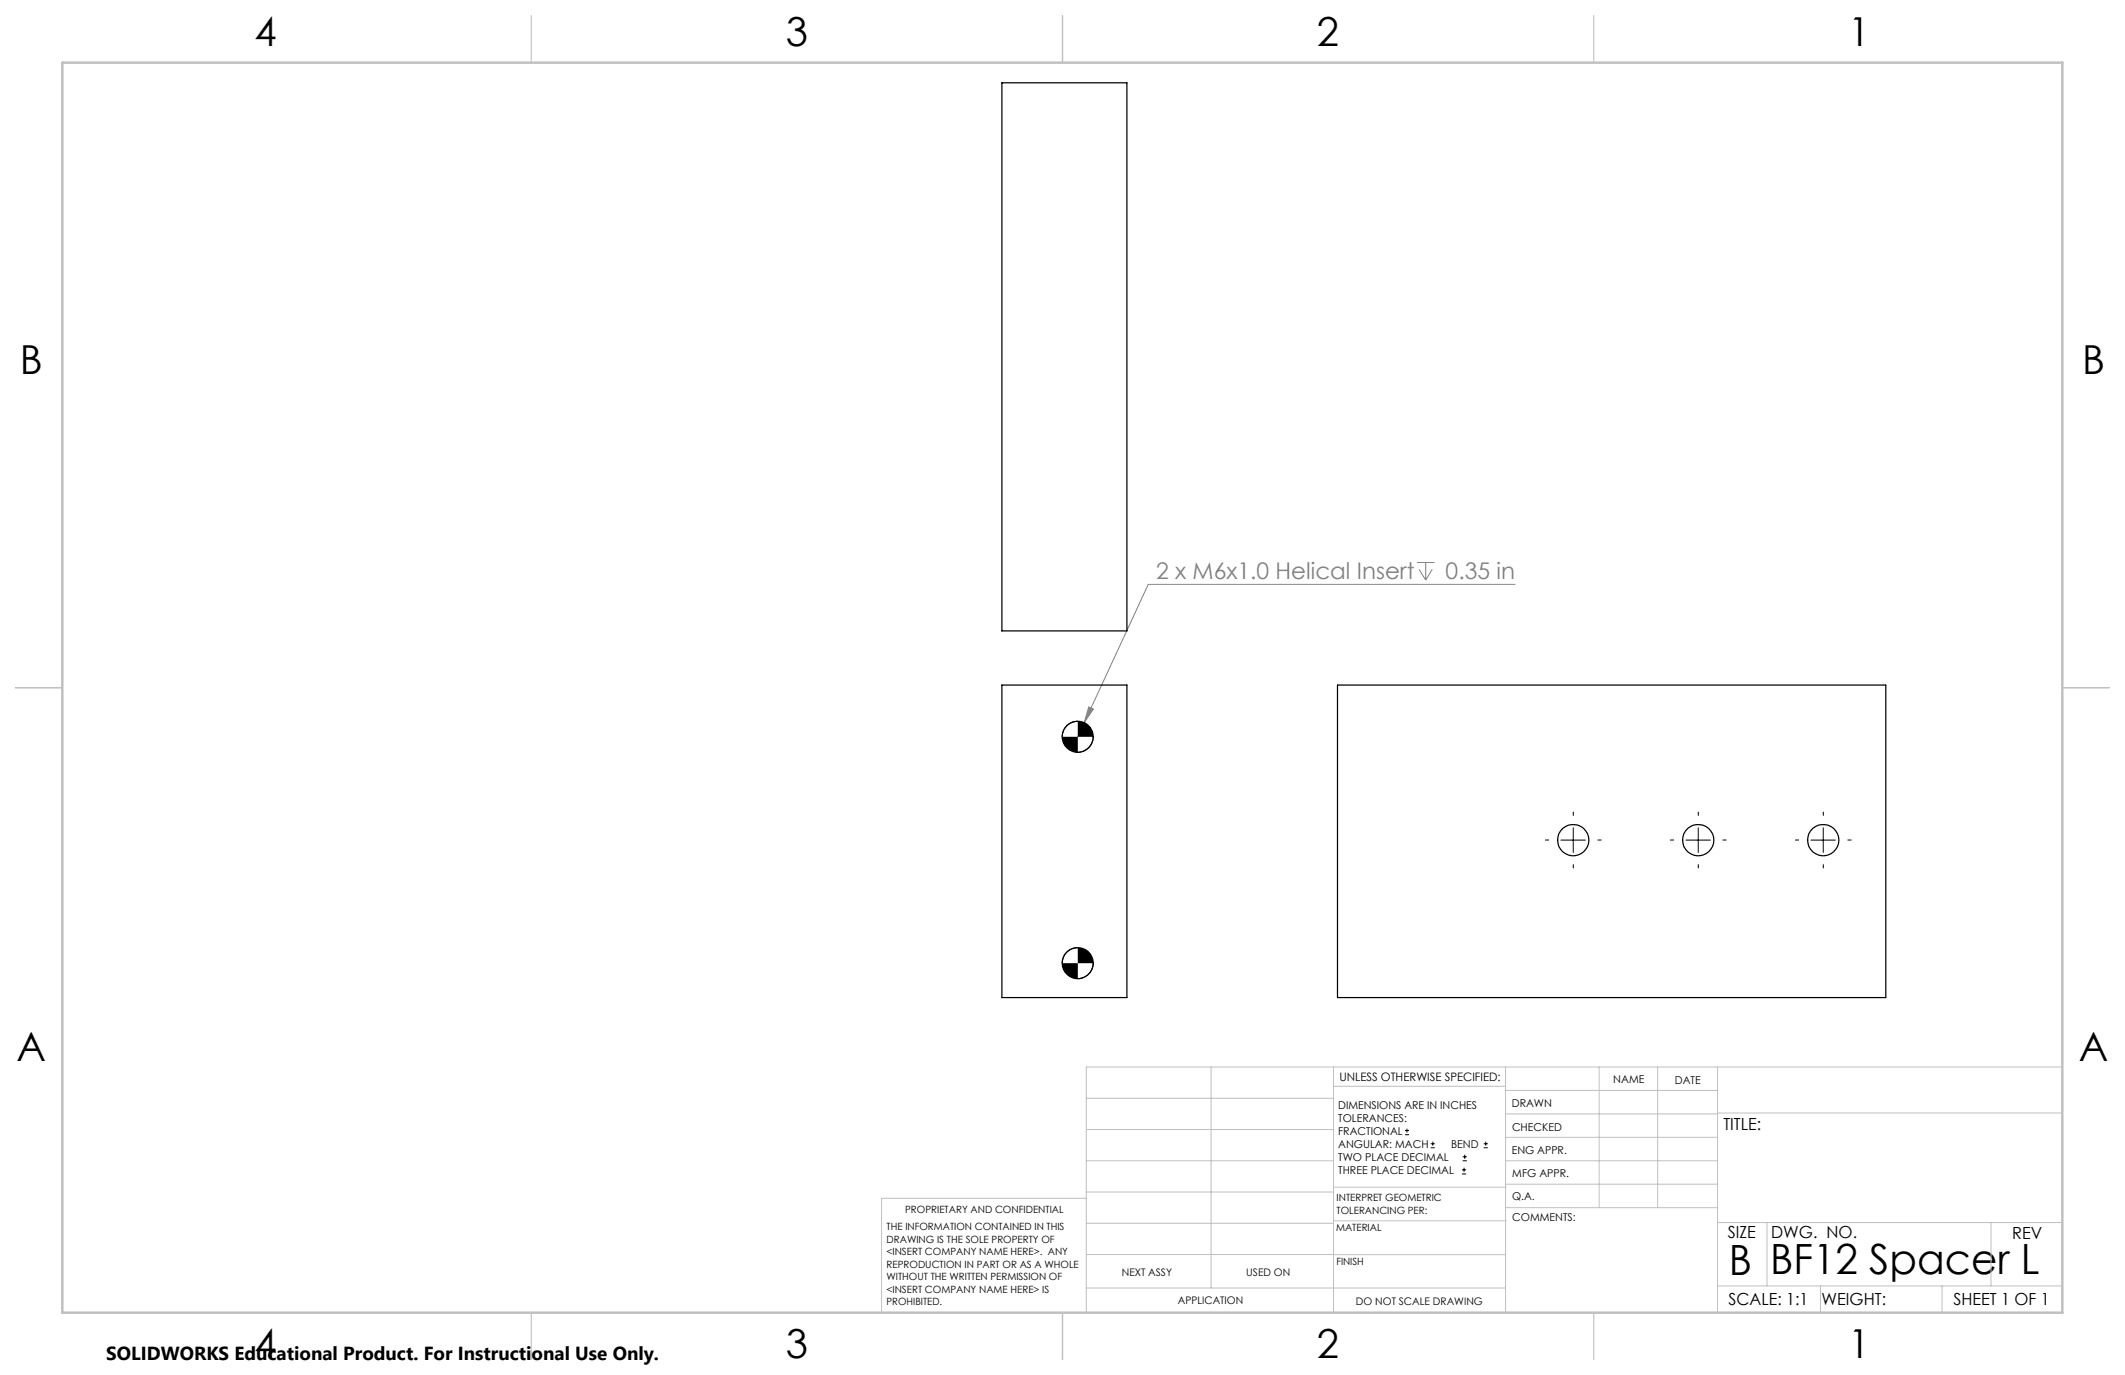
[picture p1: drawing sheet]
<svg xmlns="http://www.w3.org/2000/svg" width="432mm" height="279mm" viewBox="0 0 432 279" stroke-linecap="round" stroke-linejoin="round" font-family="sans-serif">
<path d="M287.9 114.3h3.6M288.4 115.7l1.3 2.2M289.7 114.3v3.6M291 115.7l-1.3 2.2M307.9 118.7h-74.6l-15.6 33.9M221.2 143.7l1 .4-1.9 2.8z" fill="none" stroke="#808080" stroke-width=".2"/>
<g fill="none" stroke="#000" stroke-width=".2">
<path d="M219 146.5a3.2 3.2 0 0 0-3.2 3.2M222.1 149.7a3.2 3.2 0 0 1-3.1 3.2M317.2 170.7h5M319.7 168.2v5M342.6 170.7h5M345.1 168.2v5M368 170.7h5M370.5 168.2v5M219 192.5a3.2 3.2 0 0 0-3.2 3.2M222.1 195.7a3.2 3.2 0 0 1-3.1 3.2M285.5 230.6h.8M285.5 229.7h.8"/>
<path d="M285.9 229.3v.9M290.7 233.2h.8M290.7 232.4h.8M291.1 232v.8M297.1 238.5h.8M297.1 237.7h.8M297.2 235.9h.9M297.2 235.1h.9M297.5 237.3v.8M297.6 234.6v.9M301.5 233.2h.8M301.5 232.4h.8"/>
<path d="M301.9 232v.8"/>
</g>
<path d="M314.7 170.7h-.7M319.7 165.7v-.7M319.7 175.7v.7M324.7 170.7h.7M340.1 170.7h-.7M345.1 165.7v-.7M345.1 175.7v.7M350.1 170.7h.7M365.5 170.7h-.7M370.5 165.7v-.7M370.5 175.7v.7M375.5 170.7h.7" fill="none" stroke="#000" stroke-width=".2" stroke-dasharray="15.2 1.3 1.3 1.3"/>
<g fill="none" stroke="#c0c0c0" stroke-width=".2">
<path d="M246.1 216.8v44.9M271 216.8v49.9M305.9 216.8v49.9M324.9 216.8v28.6M336.8 216.8v28.6M349 216.8v49.9M419.1 216.8h-198.4v49.9M220.7 235.9h50.3M220.7 229.5h50.3M220.7 223.2h50.3M271 220.7h34.9M305.9 231.1h43.1"/>
<path d="M305.9 226.3h43.1M305.9 221.6h43.1M305.9 235.9h43.1M349 226.2h70.1M220.7 248.6h50.3M220.7 242.2h50.3M220.7 254.9h50.3M220.7 243.5h-41.6v23.2M271 255h34.9M271 248.1h35M271 241.2h35M305.9 240.6h43.1"/>
<path d="M306 245.4h43M349 248.4h70.1M359.1 248.4v12.9M404.6 248.4v12.9M220.7 261.7h85.2M349 261.3h70.1M369.9 261.3v5.4M394.6 261.3v5.4"/>
</g>
<path d="M108 3.2v9.5M215.9 3.2v9.5M323.8 3.2v9.5M3.1 139.7h9.6M419.1 139.7h9.5M108 266.7v9.6M215.9 266.7v9.6M323.8 266.7v9.6" fill="none" stroke="#c0c0c0" stroke-width=".25"/>
<path d="M12.7 12.7h406.4v254h-406.4z" fill="none" stroke="#c0c0c0" stroke-width=".5"/>
<path d="M215.8 149.7a3.2 3.2 0 0 0 3.2 3.2v-3.2zM219 146.5v3.2h3.1a3.2 3.2 0 0 0-3.1-3.2zM215.8 195.7a3.2 3.2 0 0 0 3.2 3.2v-3.2zM219 192.5v3.2h3.1a3.2 3.2 0 0 0-3.1-3.2z" fill="#000"/>
<path d="M221.2 143.7l1 .4-1.9 2.8z" fill="#808080"/>
<g fill="none" stroke="#000" stroke-width=".25">
<path d="M203.6 16.8h25.4v111.4h-25.4zM203.6 139.2h25.4v63.5h-25.4zM271.8 139.2h111.4v63.5h-111.4z"/>
<circle cx="219" cy="149.7" r="3.2"/>
<circle cx="319.7" cy="170.7" r="3.2"/>
<circle cx="345.1" cy="170.7" r="3.2"/>
<circle cx="370.5" cy="170.7" r="3.2"/>
<circle cx="219" cy="195.7" r="3.2"/>
</g>
<g font-size="8.5">
<text x="351.3" y="259">B</text>
<text x="359.7" y="258.9">BF12 Spacer L</text>
</g>
<g font-size="8.1">
<text x="51.7" y="9.3">4</text>
<text x="159.7" y="9.3">3</text>
<text x="267.6" y="9.3">2</text>
<text x="375.6" y="9.3">1</text>
<text x="4" y="76">B</text>
<text x="423.1" y="76">B</text>
<text x="3.3" y="215.7">A</text>
<text x="422.4" y="215.7">A</text>
<text x="51.7" y="276">4</text>
<text x="159.7" y="276">3</text>
<text x="267.6" y="276">2</text>
<text x="375.6" y="276">1</text>
</g>
<g font-size="4.7" fill="#808080">
<text x="234.9" y="117.7">2 x M6x1.0 Helical Insert</text>
<text x="293.8" y="117.7">0.35 in</text>
</g>
<text font-size="3.8" x="21.6" y="276.3">SOLIDWORKS Educational Product. For Instructional Use Only.</text>
<g font-size="3.4">
<text x="350.2" y="229.5">TITLE:</text>
<text x="351.1" y="251.6">SIZE</text>
<text x="359.9" y="251.6">DWG. NO.</text>
<text x="408.9" y="251.7">REV</text>
<text x="351.2" y="265.2">SCALE: 1:1</text>
<text x="370.1" y="265.3">WEIGHT:</text>
<text x="396.9" y="265.2">SHEET 1 OF 1</text>
</g>
<text font-size="2.4" x="272.2" y="219.7">UNLESS OTHERWISE SPECIFIED:</text>
<g font-size="2.2">
<text x="327.8" y="220.1">NAME</text>
<text x="340.3" y="220.2">DATE</text>
<text x="271.9" y="225.3">DIMENSIONS ARE IN INCHES</text>
<text x="271.9" y="227.9">TOLERANCES:</text>
<text x="307.2" y="224.9">DRAWN</text>
<text x="271.9" y="230.6">FRACTIONAL</text>
<text x="271.9" y="233.2">ANGULAR: MACH</text>
<text x="294.9" y="233.2">BEND</text>
<text x="307.3" y="229.8">CHECKED</text>
<text x="271.9" y="235.9">TWO PLACE DECIMAL</text>
<text x="271.9" y="238.5">THREE PLACE DECIMAL</text>
<text x="307.2" y="234.5">ENG APPR.</text>
<text x="307.3" y="239.2">MFG APPR.</text>
<text x="307.3" y="243.9">Q.A.</text>
<text x="307.3" y="248.1">COMMENTS:</text>
</g>
<g font-size="2.1">
<text x="227.9" y="259.2">NEXT ASSY</text>
<text x="253.3" y="259.2">USED ON</text>
<text x="239.3" y="265">APPLICATION</text>
<text x="275.5" y="265.1">DO NOT SCALE DRAWING</text>
</g>
<g font-size="2">
<text x="271.6" y="244.1">INTERPRET GEOMETRIC</text>
<text x="180.2" y="250">THE INFORMATION CONTAINED IN THIS</text>
<text x="183.9" y="246.4">PROPRIETARY AND CONFIDENTIAL</text>
<text x="271.5" y="250.2">MATERIAL</text>
<text x="271.6" y="246.6">TOLERANCING PER:</text>
<text x="180.2" y="252.5">DRAWING IS THE SOLE PROPERTY OF</text>
<text x="180.2" y="255.1">&lt;INSERT COMPANY NAME HERE&gt;. ANY</text>
<text x="180.2" y="257.6">REPRODUCTION IN PART OR AS A WHOLE</text>
<text x="271.5" y="257">FINISH</text>
<text x="180.2" y="260.1">WITHOUT THE WRITTEN PERMISSION OF</text>
<text x="180.2" y="262.6">&lt;INSERT COMPANY NAME HERE&gt; IS</text>
<text x="180.2" y="265.2">PROHIBITED.</text>
</g>
</svg>
